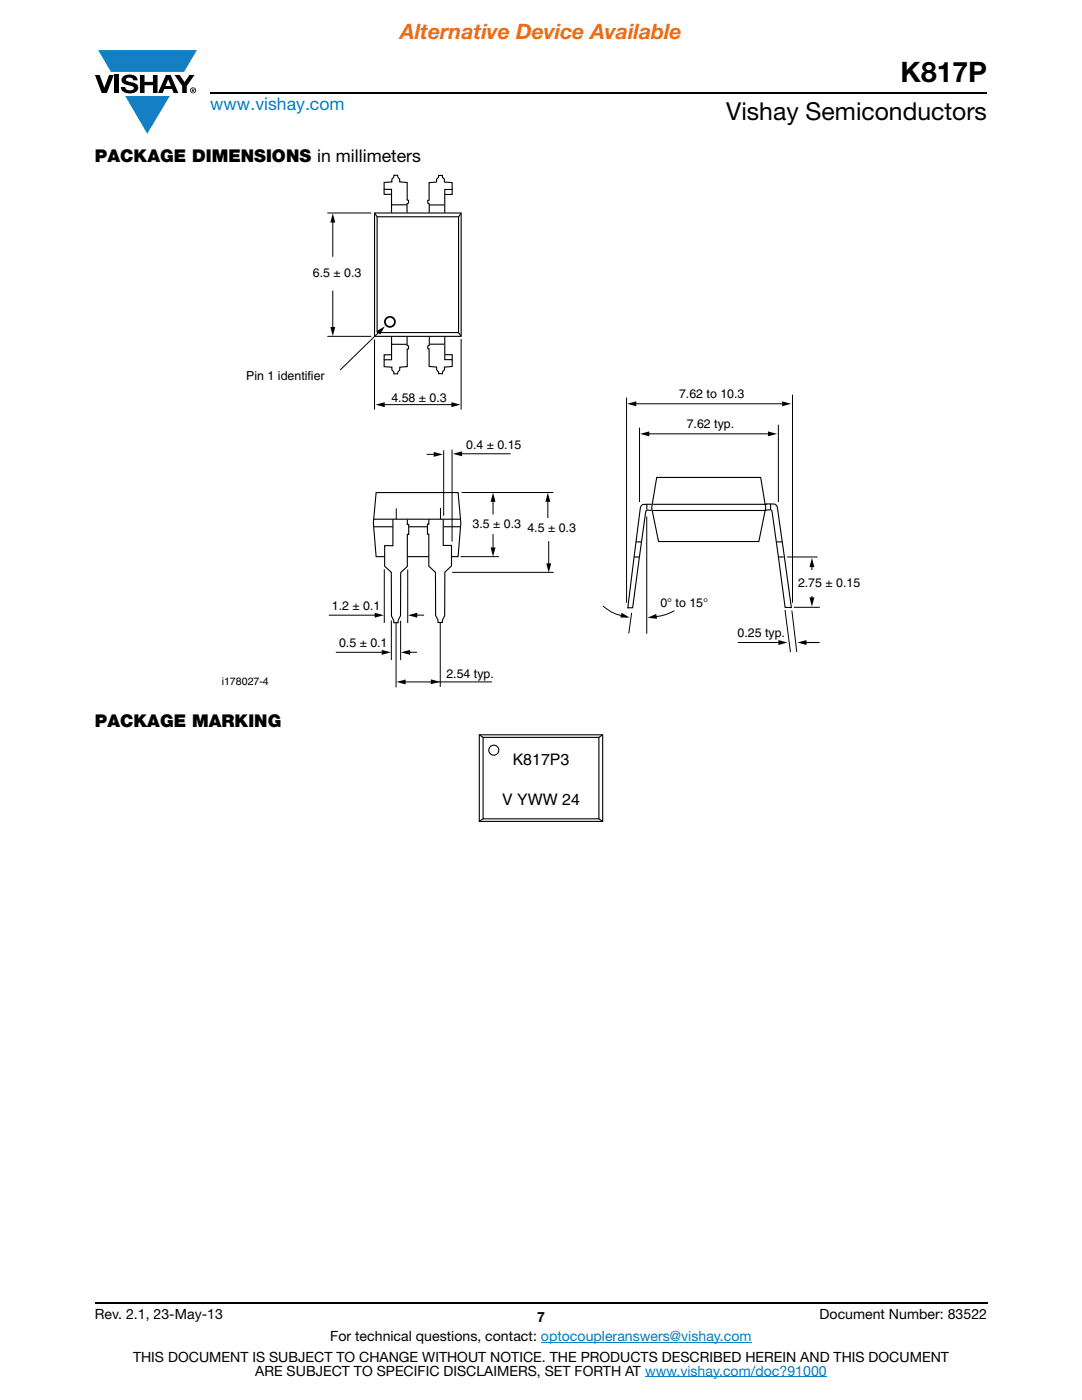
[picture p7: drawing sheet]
<svg xmlns="http://www.w3.org/2000/svg" width="216mm" height="279mm" viewBox="0 0 216 279" stroke-linecap="round" stroke-linejoin="round" font-family="sans-serif">
<g fill="#147fc3">
<path d="M19.6 10h19.7l-2.6 4.3h-1.1h-13.5z"/>
<path d="M25 19.2h8.9l-4.5 7.5z"/>
</g>
<g fill="#000">
<path d="M18.9 15h1l.9 2.5 1-2.5h.9l-1.4 3.6h-1zM22.9 15h.9v3.6h-.9zM24.6 15.3a2.1 2.1 0 0 1 2.8 .3l.1 .4h-.9a.79 .79 0 0 0-.7-.5 .79 .79 0 0 0-.8 .4l.3 .3 1 .2a1.08 1.08 0 0 1 1.2 1 1.08 1.08 0 0 1-1.1 1.2 1.73 1.73 0 0 1-2.4-1.2h.9a.96 .96 0 0 0 .8 .6 .96 .96 0 0 0 .9-.4 1.31 1.31 0 0 0-1.2-.6 1.03 1.03 0 0 1-1.1-.6 1.03 1.03 0 0 1 .2-1.1zM27.9 15h.9v1.3h1.7v-1.3h.9v3.6h-.9v-1.6h-1.7v1.6h-.9zM34.8 15h1.1l.9 1.4 1-1.4h1l-1.5 2.2v1.4h-.9v-1.4z"/>
<path d="M33.6 15.9l.5 1.3h-1.1zM33.1 15l-1.6 3.6h1l.3-.8h1.5l.3 .8h1l-1.6-3.6z"/>
<path d="M38.4 17.8h.2v.2h-.2zM38.3 17.7v.7h.1v-.3l.4 .3-.2-.3 .2-.2-.1-.2z"/>
<path d="M38.1 18a.46 .46 0 0 1 .9 0 .46 .46 0 0 1-.9 0zM37.9 18a.6 .6 0 0 0 1.2 0 .6 .6 0 0 0-1.2 0z"/>
</g>
<path d="M42 18.6h155M18.9 260h178.1" fill="none" stroke="#000" stroke-width=".36"/>
<path d="M107.9 267.9h42.1M128.7 274.8h36.3" fill="none" stroke="#007ec4" stroke-width=".2"/>
<path d="M44.2 34.9h127.5v102.3h-127.5z" fill="#fff"/>
<g fill="#000">
<path d="M66.4 42.6l.5 1.8h-1zM65.9 65.2h1l-.5 1.9zM74.9 80.8l1.9-.5v1zM90.1 80.3l1.8 .5-1.8 .5zM127.7 86.6l1.9-.5v1zM153.2 86.1l1.9 .5-1.9 .5zM98.4 98.3l.5 1.8h-1zM97.9 109.3h1l-.5 1.8zM109.3 98.3l.5 1.8h-1zM109 112.4h1l-.5 1.9zM162 111.3l.5 1.9h-1zM161.5 119.2h1l-.5 1.9z"/>
<path d="M74.8 122.3l1.8 .5-1.8 .5zM79.1 136.1l1.8-.5v1zM81.4 122.8l1.9-.5v1zM86 135.6l1.8 .5-1.8 .5zM124 122.3l1.7 1-1.9-.1zM129.2 123.3l1.7-.8 .2 1zM155.3 127.7l1.8 .5-1.8 .5zM159.1 128.2l1.8-.5v1z"/>
</g>
<g fill="none" stroke="#000" stroke-width=".2">
<path d="M65.3 42.5h8.8M66.4 44.2v7M66.4 58v7.5M65.3 67.1h8.8M74.7 67.8v13.9M92 67.6v14.1M76.5 80.8h13.8M92.1 98.3h18.3M98.4 99.9v2.8M109.3 99.9v3.5M127.6 85.3v14.9M155.3 84.8v15.4"/>
<path d="M76.7 113.6v10.7M79 115.7v21.5M79.1 101.5v7.6M79.1 111.9v2.1M81.4 113.7v10.6M87.8 115.7v21.4M87.9 101.4v7.6M87.9 111.8v2.1M90.2 114.2h20.3M91.9 111.1h7.7M98.4 106.6v2.9M109.5 108v4.7"/>
<path d="M129.1 103.1v23.4M157.1 111.2h6M162 112.5v7M65.6 122.8h9.4M80.7 136.1h17.5M120.3 121l1.9 1.2 2.9 .9M126 122.3l-.5 4.1M134.5 121.9l-1.8 .8-2.8 .5M147.2 128.2h8.3M156.6 121.7l1.1 8.4M158 121.9l1 8.2M158.4 121.2h5.2"/>
</g>
<g fill="none" stroke="#000" stroke-width=".22">
<path d="M76.6 37.8v1h1.5M90.2 37.8v1h-1.4M74.7 42.5h17.3v24.6h-17.3zM74.7 42.5l.5 .7M75.2 43.3h16.3v23.1h-16.3zM81.2 40.9h-3M81.2 42.4v-1.8a.47 .47 0 0 0 .3-.6l-.2-.1v-3.5l-1.5-.1-.1-.6-.3-.3-.1-.4h-.7v.4l-.4 .3v.6l-1.6 .1v1.4h1.5v4.6M85.6 42.5v-1.8a.47 .47 0 0 1-.2-.7l.2-.1v-3.4l1.5-.2v-.5l.4-.4v-.4h.8v.4l.4 .4v.5l1.5 .1v1.4h-1.5v4.7M85.7 40.9h3M92 42.5l-.5 .8M76.1 65.8l-.5 .7M78.1 70.8h-1.4v1"/>
<path d="M78.1 67.2v4.6h-1.4v1.4l1.5 .1v.5l.4 .4v.4h.7l.1-.4 .4-.4v-.5l1.5-.1v-3.5l.2-.1a.47 .47 0 0 0-.3-.6v-1.8M78.2 68.7h3M88.7 68.7h-3M88.8 67.1v4.7h1.4v1.3l-1.5 .2v.5l-.4 .4v.4h-.8v-.4l-.4-.4v-.5l-1.5-.2v-3.5h-.2a.46 .46 0 0 1 .3-.7v-1.8M88.8 70.8h1.4v1M91.5 66.3l.5 .8M75 98.3h16.4l.6 6.1-.6 6.7h-16.4l-.5-6.7zM131 95.3h20.8l1 6.1-1.4 6.7h-20l-1.4-6.7zM74.5 105.1h17.4M126.5 111.2h1.1M126.9 108.1h1.1M130.1 100.6h-.3a1.93 1.93 0 0 0-2 .6l-2.5 20.1h.9l2.6-18.9a.55 .55 0 0 1 .5-.6h.7"/>
<path d="M130.2 101.9h22.7M130.3 100.6h22.8M152.8 100.6h.3a1.93 1.93 0 0 1 2 .5l2.8 20.1h-1.2l-2.6-18.8a.55 .55 0 0 0-.5-.7h-.7M155 108.1h1.1M155.3 111.2h1.1M160.5 128.2h3"/>
</g>
<path d="M85.6 103.6h2.8v5.3h1.7v4l-1.3 1.3-.1 8.7-.4 .9v.4h-.9v-.5l-.5-.9v-8.6l-1.3-1.2v-6.4h-.3v-2h.3z" fill="#fff"/>
<path d="M85.6 103.6v1h-.3v2h.3v6.4l1.3 1.2v8.6l.5 .9v.5h.9v-.4l.4-.9 .1-8.7 1.3-1.3v-4h-1.7v-5.3" fill="none" stroke="#000" stroke-width=".22"/>
<path d="M78.4 103.7h2.9v1h.3v1.9h-.3v6.4l-1.3 1.3-.1 8.6-.5 .9v.5h-.8v-.5l-.5-.9v-8.7l-1.3-1.2v-4.1h1.6z" fill="#fff"/>
<path d="M74.5 103.6h17.4M78.4 103.7v5.2h-1.6v4.1l1.3 1.2v8.7l.5 .9v.5h.8v-.5l.5-.9 .1-8.6 1.3-1.3v-6.4h.3v-1.9h-.3v-1M129.1 100.6v1.1M153.8 100.6v1.1" fill="none" stroke="#000" stroke-width=".22"/>
<path d="M85.2 90.7h1.6M88.5 89.9v13M90.2 89.7v18.4M91.9 90.6h10M129.5 86.6h23.7M82.2 122.8h2.4" fill="none" stroke="#000" stroke-width=".2"/>
<path d="M86.5 90.2l1.9 .5-1.9 .5zM90.4 90.6l1.8-.5v1z" fill="#000"/>
<circle cx="77.8" cy="64.2" r="1" fill="#fff"/>
<circle cx="77.8" cy="64.2" r="1" fill="none" stroke="#000" stroke-width=".35"/>
<path d="M75.2 66.1l1.6-1-.9 1.7z" fill="#000"/>
<path d="M75.7 66.2l-7.8 7.6" fill="none" stroke="#000" stroke-width=".2"/>
<path d="M161.5 113.7h.9v5.2h-.9z" fill="#fff"/>
<path d="M125.1 80.6l1.9-.5v1zM156.1 80.1l1.8 .5-1.8 .5zM76.2 129.7l1.8 .5-1.8 .5zM80 130.2l1.8-.5v1z" fill="#000"/>
<path d="M125 79.3v41M158.1 78.8v41.5M126.9 80.6h29.1M67 130.2h9.4M78.1 123.8v7.9M79.9 123.9v7.8M80.8 130.2h2.4" fill="none" stroke="#000" stroke-width=".2"/>
<g fill="#fff">
<path d="M95.5 146.5h24.9v17.5h-24.9z"/>
<circle cx="98.5" cy="149.7" r="1"/>
</g>
<g fill="none" stroke="#000" stroke-width=".22">
<path d="M95.6 146.6h24.7v17.3h-24.7zM95.6 146.7l.8 .5M96.4 147.2h23.1v16.2h-23.1zM120.2 146.7l-.7 .4M96.4 163.4l-.7 .5M119.5 163.4l.7 .5"/>
<circle cx="98.5" cy="149.7" r="1"/>
</g>
<text font-size="5.6" x="179.7" y="16.4">K817P</text>
<text font-size="4.9" x="144.9" y="24">Vishay Semiconductors</text>
<text font-size="4.2" fill="#f06b12" x="79.9" y="7.8">Alternative Device Available</text>
<text font-size="3.5" fill="#007ec4" x="42" y="21.9">www.vishay.com</text>
<g font-size="3.5">
<text x="18.9" y="32.3">PACKAGE DIMENSIONS in millimeters</text>
<text x="18.9" y="145.1">PACKAGE MARKING</text>
</g>
<g font-size="3.2">
<text x="102.3" y="152.7">K817P3</text>
<text x="100.2" y="160.7">V YWW 24</text>
</g>
<g font-size="2.8">
<text x="18.9" y="263.3">Rev. 2.1, 23-May-13</text>
<text x="107.2" y="263.8">7</text>
<text x="163.6" y="263.3">Document Number: 83522</text>
<text x="65.9" y="267.7">For technical questions, contact: optocoupleranswers@vishay.com</text>
<text x="26.5" y="271.7">THIS DOCUMENT IS SUBJECT TO CHANGE WITHOUT NOTICE. THE PRODUCTS DESCRIBED HEREIN AND THIS DOCUMENT</text>
<text x="50.9" y="274.6">ARE SUBJECT TO SPECIFIC DISCLAIMERS, SET FORTH AT www.vishay.com/doc?91000</text>
</g>
<g font-size="2.5">
<text x="62.5" y="55.4">6.5 ± 0.3</text>
<text x="49.1" y="75.7">Pin 1 identifier</text>
<text x="78.1" y="80.1">4.58 ± 0.3</text>
<text x="135.5" y="79.4">7.62 to 10.3</text>
<text x="93" y="89.7">0.4 ± 0.15</text>
<text x="137" y="85.4">7.62 typ.</text>
<text x="94.3" y="105.5">3.5 ± 0.3</text>
<text x="105.2" y="106.2">4.5 ± 0.3</text>
<text x="159.2" y="117.2">2.75 ± 0.15</text>
<text x="66.2" y="121.7">1.2 ± 0.1</text>
<text x="131.8" y="121.2">0° to 15°</text>
<text x="67.6" y="129.1">0.5 ± 0.1</text>
<text x="147.2" y="127.1">0.25 typ.</text>
<text x="89.1" y="135.3">2.54 typ.</text>
</g>
<text font-size="2.1" x="44.2" y="136.7">i178027-4</text>
</svg>
